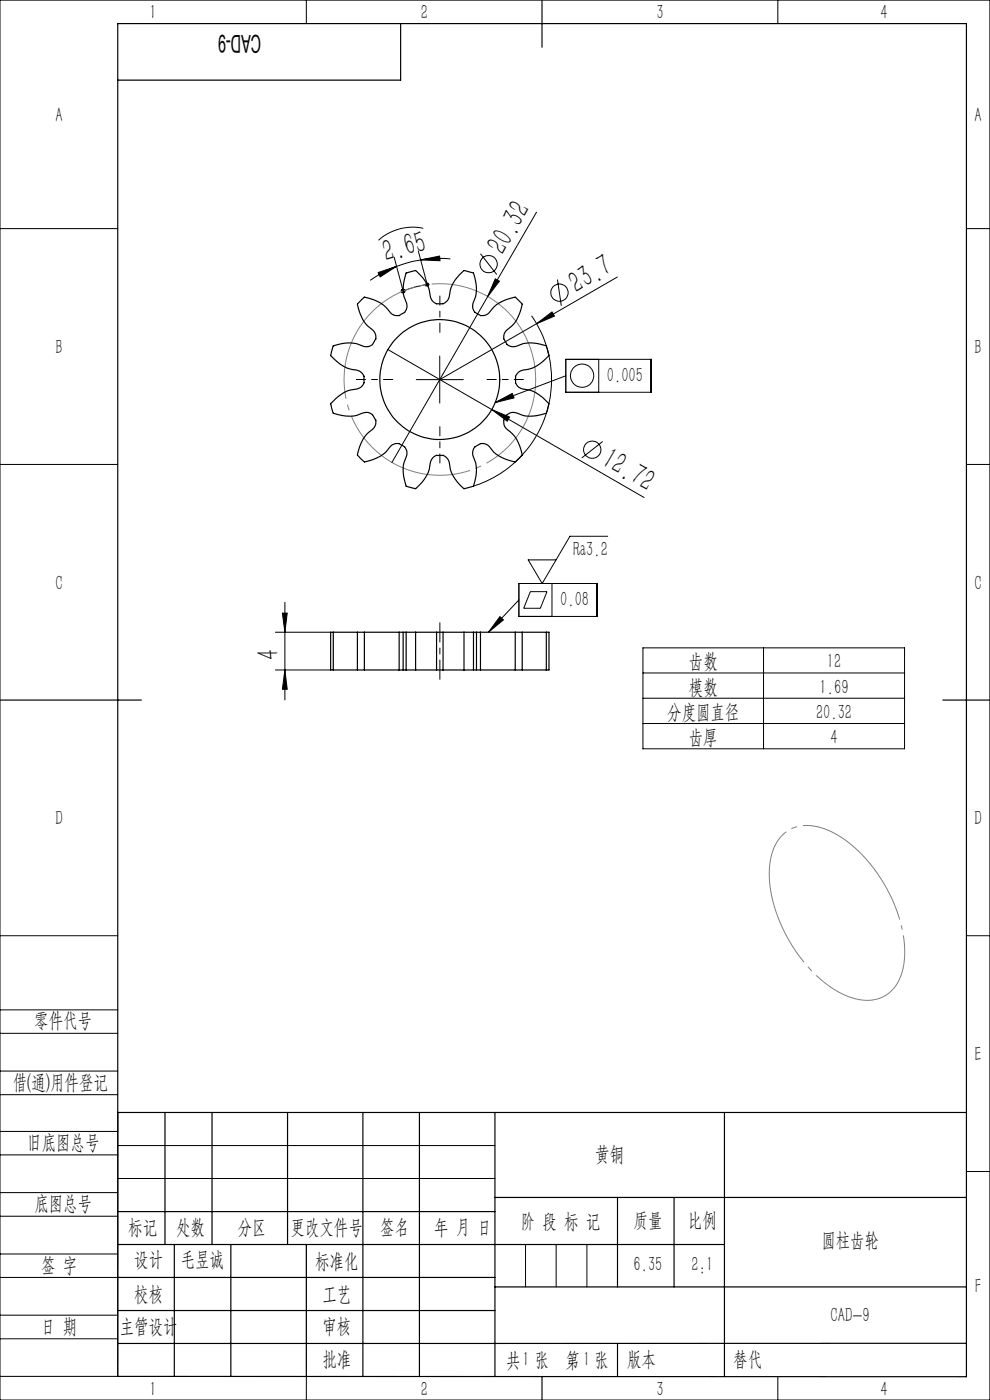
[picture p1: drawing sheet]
<svg xmlns="http://www.w3.org/2000/svg" width="210mm" height="297mm" viewBox="0 0 210 297" stroke-linecap="round" stroke-linejoin="round" font-family="sans-serif">
<g fill="none" stroke="#000" stroke-width=".21">
<path d="M0 0h210v297h-210zM65 0v5M165 0v5M0 48.5h25M80.2 57.8l3.9-1.3-3.5 2.2zM84.1 56.5a26.5 26.5 0 0 0-5.6 3M88.7 53.2l1.9 7.2a19.1 19.1 0 0 0-5.1 1.3l-1.9-7.1M89.2 55.1l4-.8 .1 1zM89.2 55.1l-1.9 .4-3.2 1M89.8 48.4a10.8 10.8 0 0 0-9.5 2.6M90.6 59.9v1M95.5 54.9a28.3 28.3 0 0 0-6.3 .2"/>
<path d="M101.9 53.8l3.5 4.4M105.1 59.2l.8 .5-2.5 3.2zM113.8 45l-10.4 17.9M118.3 59.3l.8 5.6M131 58.8l-17.2 9.9M205 48.5h5M82.3 74.2l54.3 31.3M85 61.7h1M85.2 61.4l.7 .7M85.5 61.2v1.1M85.9 61.4l-.7 .7M90.1 60.4h1"/>
<path d="M90.3 60l.7 .7M91 60l-.7 .7M93.3 75.5v10M103.4 62.9l-20.3 35.2M112.7 67a23.7 23.7 0 0 1-12.3 36.1M113.8 68.7l-20.5 11.8M113.8 68.7l3.3-2.5 .5 .9zM120 76.2h18.1v7h-18.1zM120 79.7l-15 5.7M127 76.2v7M0 98.5h25M88.3 80.5h10"/>
<path d="M104.3 86.9l3.8 1.6-.5 .9zM105 85.4l3.7-1.9 .3 .9zM127.8 93.7l-4.4 3.5M205 98.5h5M128.9 113.8h-8l-5.9 10-3-5h5.9M58.4 134.1h11.7M59.9 130.1h1l-.5 4zM60.4 127.8v20.7M106 130.8l.8 .7-3.2 2.6zM110.1 123.8h16.6v7h-16.6zM110.1 127.3l-6.5 6.8M112.5 125.5h3.5l-1.4 3.5h-3.5z"/>
<path d="M117.1 123.8v7M136.4 137.4h55.5v21.5h-55.5zM162 137.4v21.5M58.4 142.1h11.7M60.4 142.1l.5 4.1h-1zM136.4 142.8h55.5M136.4 148.1h55.5M136.4 153.5h55.5M0 198.5h25M205 198.5h5M0 214.2h25M0 219.2h25"/>
<path d="M0 232.2h25M0 227.2h25M25 236v56h-25M0 245h25M0 240h25M0 258h25M0 253h25M25 243h80M25 250h80M205 248.5h5M0 271h25M0 266h25"/>
<path d="M0 279h25M111.5 264v9M118 264v9M124.5 264v9M0 284h25M65 292.1v4.9M153.7 292h.1M165 292v5"/>
<circle cx="103.7" cy="56" r="1.84"/>
<circle cx="118.7" cy="62.1" r="1.83"/>
<circle cx="123.5" cy="79.7" r="2.47"/>
<circle cx="125.6" cy="95.4" r="1.83"/>
</g>
<path d="M191.3 196.7a32.1 32.1 0 0 0-14-19.7 10.5 10.5 0 0 0-9.4-1.2 9.3 9.3 0 0 0-4.7 8.3 30.6 30.6 0 0 0 7.6 20.3 20.7 20.7 0 0 0 11.8 7.7 7.5 7.5 0 0 0 8.8-6 19.4 19.4 0 0 0-.1-9.4" fill="none" stroke="#808080" stroke-width=".21" stroke-dasharray="30.5 1.3 1.3 1.3" stroke-dashoffset="-1.7" stroke-linecap="butt"/>
<path d="M112.7 74.6a20.3 20.3 0 0 0-34-8.3 20.3 20.3 0 0 0 9.2 33.8 20.3 20.3 0 0 0 25.2-24.3l-.4-1.2" fill="none" stroke="#808080" stroke-width=".21" stroke-dasharray="30.5 1.3 1.3 1.3" stroke-dashoffset="2.8" stroke-linecap="butt"/>
<path d="M93.3 132.1v12" fill="none" stroke="#000" stroke-width=".21" stroke-dasharray="30.5 1.3 1.3 1.3" stroke-dashoffset="26.4"/>
<g fill="none" stroke="#000" stroke-width=".25">
<path d="M85 5v12h-60M115 0v10M76.7 63.6l.6-.6 .3 .1a8.3 8.3 0 0 1 5.5 3.5 2.2 2.2 0 0 0 3-.7l.2-.7v-.7a7.9 7.9 0 0 1-.2-6.6l2.1-.5a7.8 7.8 0 0 1 3.1 5.7 2.11 2.11 0 0 0 1.8 1.3 2.11 2.11 0 0 0 2-1l.2-.6a7.5 7.5 0 0 1 3.1-5.4l2 .5a7.9 7.9 0 0 1-.1 6.6 2.17 2.17 0 0 0 2.5 2.4l.6-.3 .5-.4a7.7 7.7 0 0 1 5.4-3.2l1.5 1.5a7.7 7.7 0 0 1-3.4 5.6 2.15 2.15 0 0 0 .9 3.4l.7 .1 .6-.2a7.7 7.7 0 0 1 6.3 0l.6 2a8.3 8.3 0 0 1-5.8 3.2 2.12 2.12 0 0 0-.9 3.3l1.2 .6a7.7 7.7 0 0 1 5.5 3.2l-.6 2a8.1 8.1 0 0 1-6.6-.1 2.13 2.13 0 0 0-2.4 2.4l.3 .7 .4 .5a7.5 7.5 0 0 1 3.2 5.4l-1.5 1.4a7.9 7.9 0 0 1-5.6-3.4 2.12 2.12 0 0 0-2.8 .2 2.12 2.12 0 0 0-.3 2.7 8.3 8.3 0 0 1-.2 5.6l-2 .6a7.9 7.9 0 0 1-3.1-5.8 2.29 2.29 0 0 0-2.7-1.3 2.4 2.4 0 0 0-1.4 2.3 8.1 8.1 0 0 1-3 4.8l-2.1-.6a8 8 0 0 1 .2-6.5 2.12 2.12 0 0 0-1.5-2.4 2.12 2.12 0 0 0-2.5 1.2 8.5 8.5 0 0 1-5 2.6l-1.5-1.4a7.9 7.9 0 0 1 3.4-5.7 2.15 2.15 0 0 0-.2-2.9 2.22 2.22 0 0 0-2.7-.1 8.2 8.2 0 0 1-5.6-.2l-.6-2a7.9 7.9 0 0 1 5.8-3.2 2.13 2.13 0 0 0 .9-3.4l-.6-.4-.6-.2a7.8 7.8 0 0 1-5.5-3.1l.6-2a7.9 7.9 0 0 1 6.6 .1 2.17 2.17 0 0 0 2.4-2.5l-.3-.6-.4-.5a7.5 7.5 0 0 1-3.2-5.4zM70.7 134.1h5.1M70.7 134.1h-.6v8h.6M70.7 134.1v8M77.3 134.1h7.4M77.3 134.1h-1.5v8h1.5M77.3 134.1v8M84.7 134.1h.8M84.7 134.1v8M86.1 134.1h2.1"/>
<path d="M86.1 134.1h-.6v8h.6M86.1 134.1v8M88.2 134.1h4.4M88.2 134.1v8M92.6 134.1h1.4M92.6 134.1v8M94 134.1h4.4M94 134.1v8M98.4 134.1h2M98.4 134.1v8M100.4 134.1h.7v8h-.7M100.4 134.1v8"/>
<path d="M101.1 134.1h.8M101.9 134.1h7.4M101.9 134.1v8M109.3 134.1h1.5v8h-1.5M109.3 134.1v8M110.8 134.1h5.1M115.9 134.1h.6v8h-.6M115.9 134.1v8M0 148.5h30M70.7 142.1h5.1M77.3 142.1h7.4M84.7 142.1h.8"/>
<path d="M86.1 142.1h2.1M88.2 142.1h4.4M92.6 142.1h1.4M94 142.1h4.4M98.4 142.1h2M101.1 142.1h.8M101.9 142.1h7.4M110.8 142.1h5.1M200 148.5h10M25 236h180M35 236v28M45 236v28"/>
<path d="M61 236v28M77 236v56M89 236v56M105 236v56M153.7 236v56M25 257h80M105 254h100M131 254v19M143 254v19M25 264h128.7M25 271h80M25 278h80"/>
<path d="M37 264v28M49 264v28M65 264.1v28M105 273h100M25 292l180 .1v-287.1h-180v287M115 292v5M131 285v7M205 285h-180"/>
<circle cx="93.3" cy="80.5" r="12.7"/>
</g>
<path d="M93.3 70.5v-7.7M83.3 80.5h-7.7M93.3 90.5v7.7M103.3 80.5h7.7" fill="none" stroke="#000" stroke-width=".21" stroke-dasharray="30.5 1.3 1.3 1.3" stroke-dashoffset="28.5"/>
<g fill="#000">
<path d="M105.1 59.2l.8 .5-2.5 3.2zM113.8 68.7l3.3-2.5 .5 .9zM104.3 86.9l3.8 1.6-.5 .9zM105 85.4l3.7-1.9 .3 .9zM106 130.8l.8 .7-3.2 2.6z"/>
<path d="M89.2 55.1l4-.8 .1 1zM80.2 57.8l3.9-1.3-3.5 2.2z"/>
<path d="M59.9 130.1h1l-.5 4zM60.4 142.1l.5 4.1h-1z"/>
</g>
<g font-size="6.6">
<text x="81.8" y="55.6" transform="rotate(-15 81.8 55.6)">2.65</text>
<text x="106.9" y="54.4" transform="rotate(-60 106.9 54.4)">20.32</text>
<text x="122.3" y="62.3" transform="rotate(-30 122.3 62.3)">23.7</text>
<text x="127.3" y="98.6" transform="rotate(30 127.3 98.6)">12.72</text>
<text x="59.1" y="140.1" transform="rotate(-90 59.1 140.1)">4</text>
</g>
<text font-size="5.2" x="55.4" y="7.3" transform="rotate(-180 55.4 7.3)">CAD-9</text>
<g font-size="4.4">
<text x="31.7" y="4.1">1</text>
<text x="89.2" y="4.1">2</text>
<text x="139.2" y="4.1">3</text>
<text x="186.7" y="4.1">4</text>
<text x="11.7" y="25.9">A</text>
<text x="206.7" y="25.9">A</text>
<text x="11.7" y="75.1">B</text>
<text x="206.7" y="75.1">B</text>
<text x="128.7" y="81">0.005</text>
<text x="121.6" y="117.9">Ra3.2</text>
<text x="11.7" y="125.1">C</text>
<text x="206.7" y="125.1">C</text>
<text x="118.8" y="128.6">0.08</text>
<text x="146.1" y="141.8">齿数</text>
<text x="175.4" y="141.8">12</text>
<text x="146.1" y="147.1">模数</text>
<text x="173.9" y="147.1">1.69</text>
<text x="141.5" y="152.5">分度圆直径</text>
<text x="173.1" y="152.5">20.32</text>
<text x="146.1" y="157.8">齿厚</text>
<text x="176.2" y="157.8">4</text>
<text x="11.7" y="175.1">D</text>
<text x="206.7" y="175.1">D</text>
<text x="7.3" y="217.9">零件代号</text>
<text x="206.7" y="225.1">E</text>
<text x="2.7" y="231">借(通)用件登记</text>
<text x="5.8" y="243.7">旧底图总号</text>
<text x="126.3" y="246.2">黄铜</text>
<text x="7.3" y="256.8">底图总号</text>
<text x="27.2" y="261.9">标记</text>
<text x="37.3" y="261.9">处数</text>
<text x="50.5" y="261.9">分区</text>
<text x="61.6" y="261.9">更改文件号</text>
<text x="80.6" y="261.9">签名</text>
<text x="92.1" y="261.9">年 月 日</text>
<text x="110.5" y="260.4">阶 段 标 记</text>
<text x="134.4" y="260.4">质量</text>
<text x="145.9" y="260.4">比例</text>
<text x="8.7" y="269.8">签 字</text>
<text x="28.5" y="268.7">设计</text>
<text x="38.3" y="268.7">毛昱诚</text>
<text x="66.9" y="269.1">标准化</text>
<text x="134.4" y="269.7">6.35</text>
<text x="146.7" y="269.7">2:1</text>
<text x="174.2" y="264.6">圆柱齿轮</text>
<text x="28.5" y="275.9">校核</text>
<text x="68.4" y="275.9">工艺</text>
<text x="206.8" y="274.4">F</text>
<text x="176.2" y="280.6">CAD-9</text>
<text x="8.7" y="282.9">日 期</text>
<text x="25.4" y="282.9">主管设计</text>
<text x="68.4" y="282.8">审核</text>
<text x="68.4" y="289.9">批准</text>
<text x="107.3" y="289.9">共 张</text>
<text x="110.8" y="289.9">1</text>
<text x="119.9" y="289.9">第 张</text>
<text x="123.7" y="289.9">1</text>
<text x="133" y="289.9">版本</text>
<text x="155.6" y="289.9">替代</text>
<text x="31.7" y="296.1">1</text>
<text x="89.2" y="296.1">2</text>
<text x="139.2" y="296.1">3</text>
<text x="186.7" y="296.1">4</text>
</g>
</svg>
